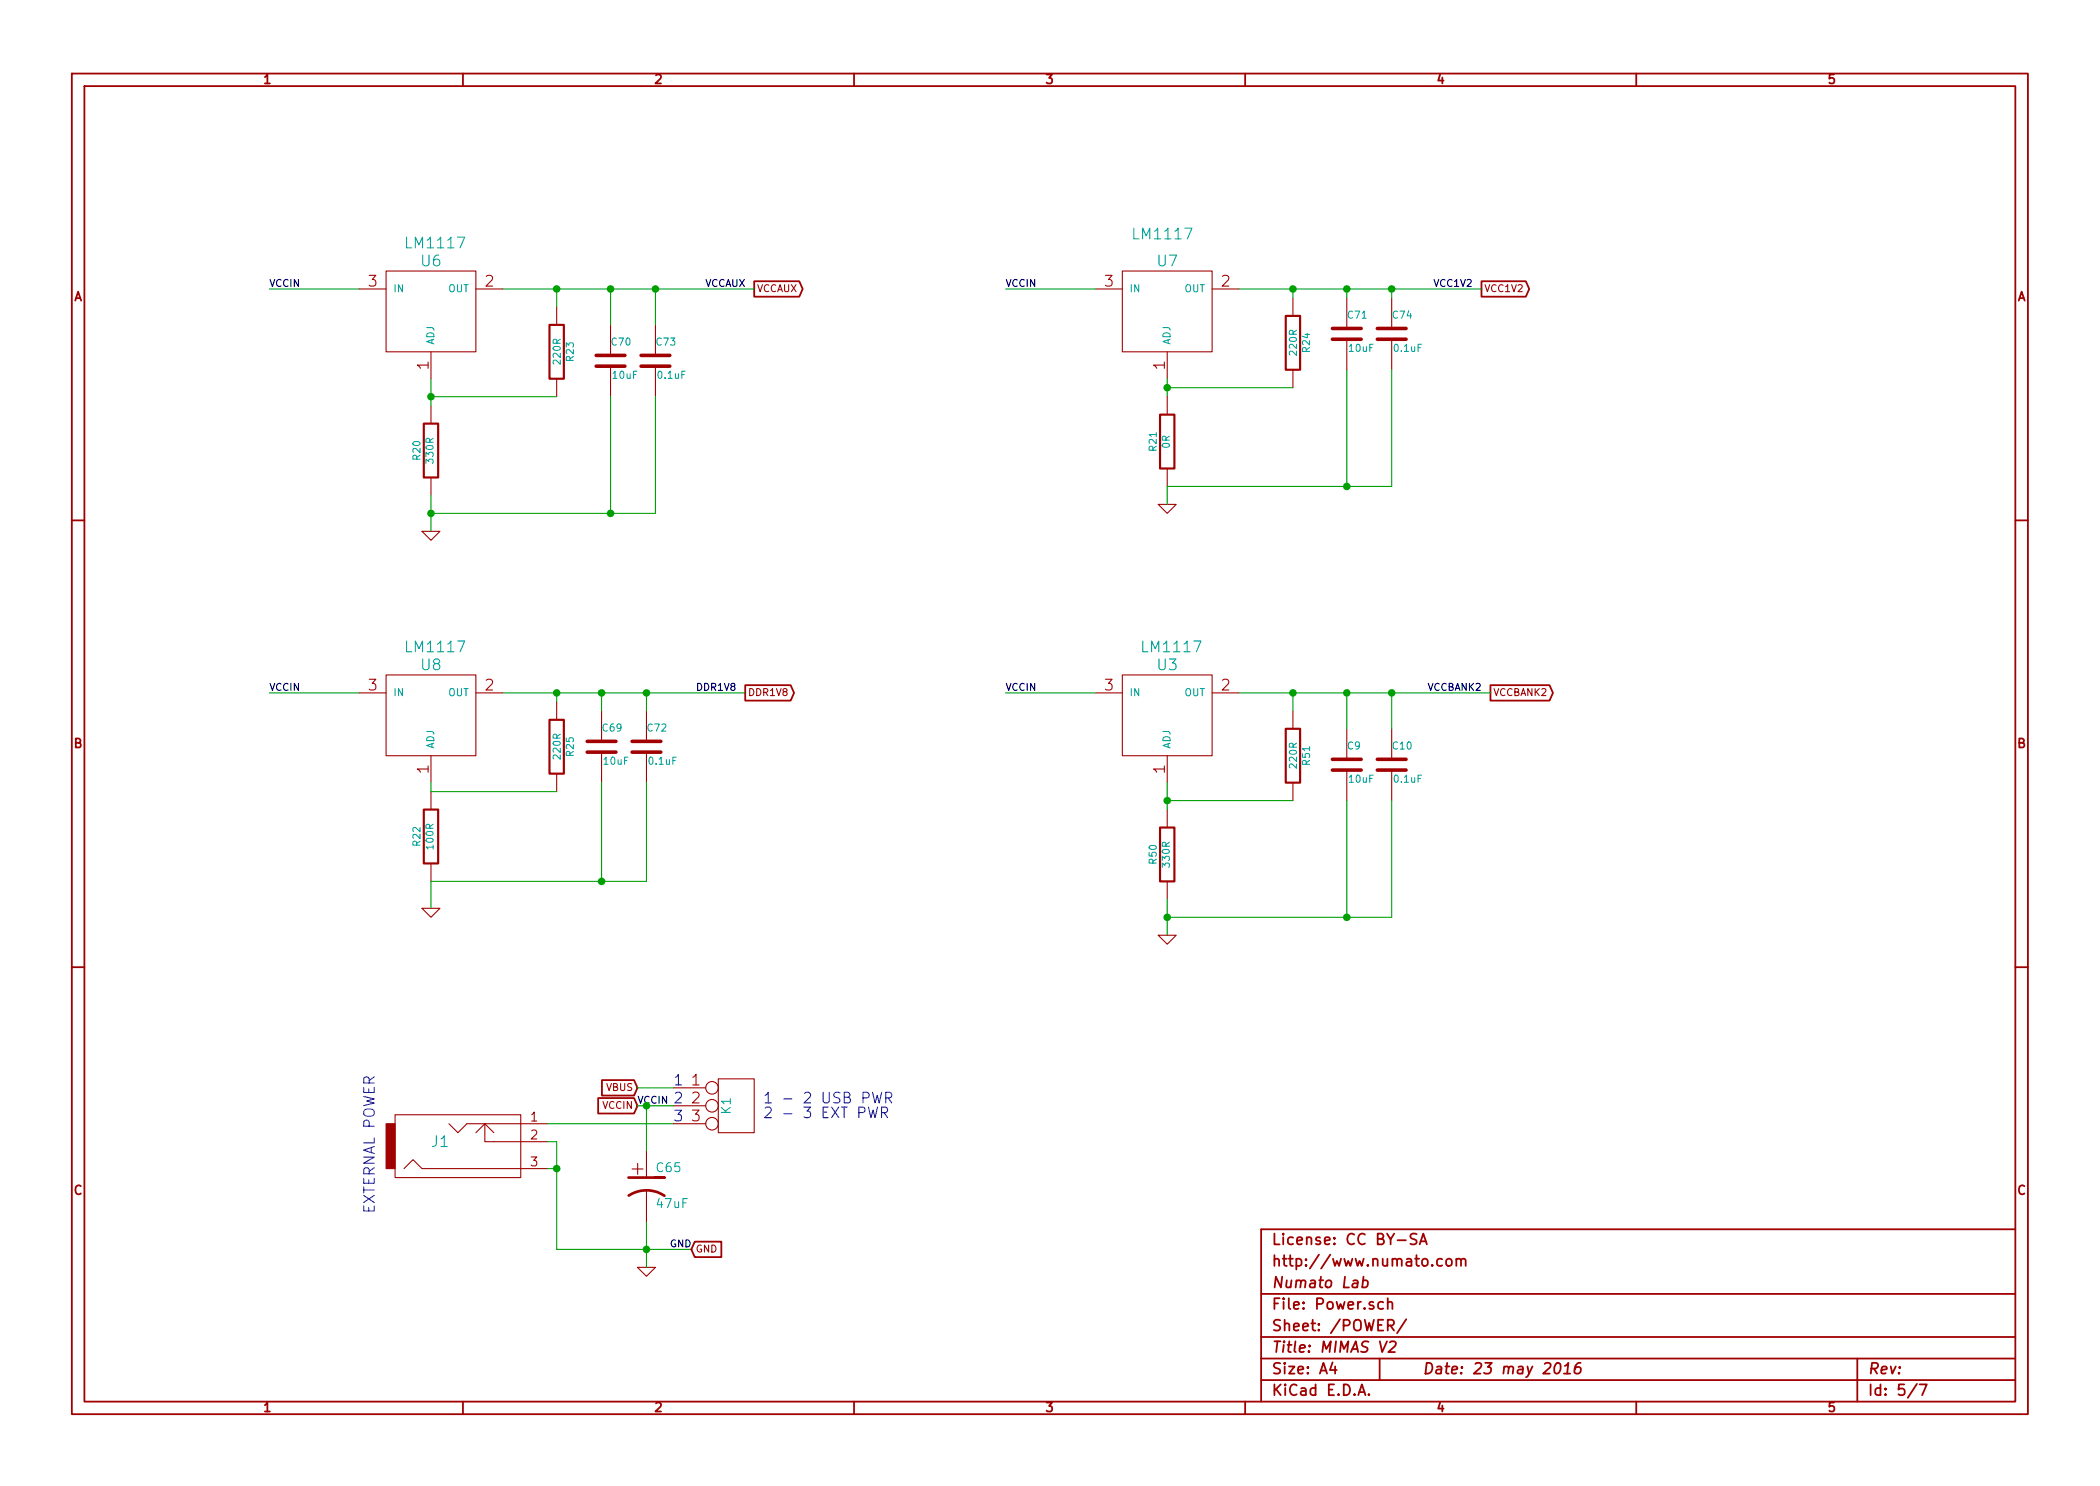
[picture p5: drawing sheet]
<svg xmlns="http://www.w3.org/2000/svg" width="297mm" height="210mm" viewBox="0 0 297 210" stroke-linecap="round" stroke-linejoin="round" font-family="sans-serif">
<g fill="none" stroke="#a00000" stroke-width=".25">
<path d="M10.2 10.4h276.6v189.7h-276.6zM11.9 12.2h273.2v186.1h-273.2zM65.5 10.4v1.8M120.8 10.4v1.8M176.1 10.4v1.8M231.4 10.4v1.8M106.7 39.8h6.4l.4 1.1-.4 1.1h-6.4zM209.5 39.8h6.3l.5 1.1-.5 1.1h-6.3zM10.2 73.6h1.7M285.1 73.6h1.7M105.4 96.9h6.4l.5 1.1-.5 1.1h-6.4zM210.8 96.9h8.4l.5 1.1-.5 1.1h-8.4z"/>
<path d="M10.2 136.8h1.7M285.1 136.8h1.7M84.6 155.4h5.1l.5 1.1-.5 1.1h-5.1zM85.1 152.8h4.6l.5 1.1-.5 1.1h-4.6zM98.3 175.7h3.7v2.2h-3.7l-.5-1.1zM200.4 174.6a.62 .62 0 0 0-.8 .1 .36 .36 0 0 0 .2 .6l.3 .1a.36 .36 0 0 1 .3 .3 .36 .36 0 0 1-.3 .4l-.6-.1M200.8 176.1l.5-1.6 .5 1.6M200.9 175.6h.8M204 178.2a.48 .48 0 0 0-.7 .1v.5a.48 .48 0 0 0 .7 .2M204.6 178.3a.42 .42 0 0 1 .4-.2 .42 .42 0 0 1 .4 .3v.4a.43 .43 0 0 1-.4 .3 .43 .43 0 0 1-.5-.3zM206 178.3a.38 .38 0 0 1 .7 0v.8M206 178.1v1"/>
<path d="M206.7 178.3a.35 .35 0 0 1 .3-.2 .35 .35 0 0 1 .3 .2v.8M285.1 173.9h-106.7v24.4M65.5 198.3v1.8M120.8 198.3v1.8M176.1 198.3v1.8M178.4 183.1h106.7M178.4 189.2h106.7M178.4 195.3h106.7M178.4 192.2h106.7M188.5 192.8l-.4 1h1M188.8 193.3v1.1M192.1 197.4l.5-1.5 .5 1.5"/>
<path d="M192.3 197h.7M192.8 181.2l.2-.1 .4 .1 .1 .3-.1 .4a.52 .52 0 0 1-.7 .2M192.9 180.6l-.2 1.6M193.6 197.3h.1l-.1 .1-.1-.1h.1v.1M195.1 192.2v3.1M195.2 189.8l.3 1.5 .7-1.5M195.7 184.3a.48 .48 0 0 0-.7 0l-.1 .6a.48 .48 0 0 0 .8 .2M196.3 184.3a.38 .38 0 0 1 .7 .1v.8M196.3 187.5h.6a.42 .42 0 0 0 .3-.4 .42 .42 0 0 0-.3-.4h-.6v1.6M196.3 183.7v1.5M196.6 189.9l.2-.1h.4a.32 .32 0 0 1 .2 .4l-.1 .2-.9 .9h.9M196.7 187.5l.5 .8"/>
<path d="M198.9 186.7l-1.3 1.9M220.1 193a.35 .35 0 0 1 .4-.2 .35 .35 0 0 1 .2 .3 .87 .87 0 0 1-.6 1.3l-.1-.1a1.14 1.14 0 0 1 .1-1.3zM221.2 194.4h.9M221.3 193.3l.5-.5-.1 1.6M223.6 192.8a.72 .72 0 0 0-.8 .7l-.1 .7a.52 .52 0 0 0 .9-.1v-.5a.49 .49 0 0 0-.9 .1M231.4 198.3v1.8M262.7 192.2v6.1M271.1 195.8l-1.3 2M271.5 195.9h1l-.6 1.5"/>
</g>
<g fill="none" stroke="#a00000" stroke-width=".15">
<path d="M54.6 38.3h12.7v11.5h-12.7zM158.7 38.3h12.7v11.5h-12.7zM50.8 40.9h3.8M61 49.8v3.8M61 57.4v2.5M67.3 40.9h3.8M78.7 43.4v2.6M78.7 53.6v2.5M86.4 46v4.3M86.4 51.8v4.3M92.7 46v4.3M92.7 51.8v4.3"/>
<path d="M154.9 40.9h3.8M165.1 49.8v3.8M165.1 56.1v2.6M171.4 40.9h3.9M182.9 42.2v2.5M182.9 52.3v2.6M190.5 42.2v4.3M190.5 48v4.3M196.8 42.2v4.3M196.8 48v4.3M59.7 75.2h2.5l-1.2 1.2zM61 67.6v2.5"/>
<path d="M163.8 71.4h2.6l-1.3 1.2zM165.1 66.3v2.5M50.8 98h3.8M54.6 95.5h12.7v11.4h-12.7zM67.3 98h3.8M78.7 99.3v2.5M154.9 98h3.8M158.7 95.5h12.7v11.4h-12.7zM171.4 98h3.9M61 106.9v3.8M61 112v2.5M78.7 109.5v2.5"/>
<path d="M85.1 100.6v4.3M85.1 106.4v4.3M91.4 100.6v4.3M91.4 106.4v4.3M165.1 106.9v3.8M165.1 114.5v2.6M182.9 100.6v2.5M182.9 110.7v2.6M190.5 103.1v4.3M190.5 109v4.3M196.8 103.1v4.3M196.8 109v4.3"/>
<path d="M59.7 128.5h2.5l-1.2 1.3zM61 122.2v2.5M163.8 132.3h2.6l-1.3 1.3zM165.1 124.7v2.5M55.9 157.7h17.8v8.9h-17.8zM63.5 159l1.3 1.3 1.2-1.3h11.5M68.6 159v2.5h8.9M95.2 159h4.6M95.2 153.9h4.6M95.2 156.5h4.6M101.6 152.6h5.1v7.7h-5.1zM57.1 165.3l1.3-1.2 1.3 1.2h17.8"/>
<path d="M67.3 160.3l1.3-1.3 1.2 1.3M90.2 179.3h2.5l-1.3 1.3zM91.4 162.8v3.8M91.4 168.4v4.6"/>
<circle cx="100.7" cy="156.5" r=".89"/>
<circle cx="100.7" cy="153.9" r=".89"/>
<circle cx="100.7" cy="159" r=".89"/>
</g>
<path d="M54.6 159h1.3v6.3h-1.3z" fill="#a00000" stroke="#a00000" stroke-width=".15"/>
<g fill="none" stroke="#a00000" stroke-width=".51">
<path d="M84.3 51.8h4.1M84.3 50.3h4.1M90.7 51.8h4M90.7 50.3h4M188.5 48h4M188.5 46.5h4M194.8 48h4.1M194.8 46.5h4.1M83.1 106.4h4M83.1 104.9h4M89.4 106.4h4.1M89.4 104.9h4.1"/>
<path d="M188.5 109h4M188.5 107.4h4M194.8 109h4.1M194.8 107.4h4.1"/>
</g>
<g fill="none" stroke="#00a000" stroke-width=".15">
<path d="M38.1 40.9h12.7M61 53.6v3.8M61 56.1h17.7M71.1 40.9h35.6M78.7 40.9v2.5M86.4 40.9v5.1M86.4 56.1v16.5M92.7 40.9v5.1M92.7 56.1v16.5h-31.7M142.2 40.9h12.7M165.1 53.6v2.5M165.1 54.9h17.8"/>
<path d="M175.3 40.9h34.2M182.9 40.9v1.3M190.5 40.9v1.3M190.5 52.3v16.5M196.8 52.3v16.5h-31.7v2.6M196.8 40.9v1.3M61 70.1v5.1M38.1 98h12.7M71.1 98h34.3M78.7 98v1.3M85.1 98v2.6M91.4 98v2.6"/>
<path d="M142.2 98h12.7M175.3 98h35.5M182.9 98v2.6M190.5 98v5.1M196.8 98v5.1M61 110.7v1.3h17.7M85.1 110.7v14M91.4 110.7v14h-30.4v3.8M165.1 110.7v3.8M165.1 113.3h17.8M190.5 113.3v16.5M196.8 113.3v16.5h-31.7"/>
<path d="M165.1 127.2v5.1M77.5 159h17.7M90.2 156.5h5M90.2 153.9h5M91.4 156.5v6.3M77.5 161.5h1.2v15.3h19.1M77.5 165.3h1.2M91.4 173v6.3"/>
</g>
<g fill="#00a000" stroke="#00a000" stroke-width=".25">
<circle cx="165.1" cy="54.9" r=".41"/>
<circle cx="78.7" cy="165.3" r=".41"/>
<circle cx="86.4" cy="40.9" r=".41"/>
<circle cx="92.7" cy="40.9" r=".41"/>
<circle cx="78.7" cy="40.9" r=".41"/>
<circle cx="61" cy="56.1" r=".41"/>
<circle cx="86.4" cy="72.6" r=".41"/>
<circle cx="196.8" cy="40.9" r=".41"/>
<circle cx="190.5" cy="40.9" r=".41"/>
<circle cx="190.5" cy="68.8" r=".41"/>
<circle cx="182.9" cy="40.9" r=".41"/>
<circle cx="78.7" cy="98" r=".41"/>
<circle cx="85.1" cy="98" r=".41"/>
<circle cx="91.4" cy="98" r=".41"/>
<circle cx="85.1" cy="124.7" r=".41"/>
<circle cx="91.4" cy="176.8" r=".41"/>
<circle cx="91.4" cy="156.5" r=".41"/>
<circle cx="61" cy="72.6" r=".41"/>
<circle cx="190.5" cy="98" r=".41"/>
<circle cx="196.8" cy="98" r=".41"/>
<circle cx="182.9" cy="98" r=".41"/>
<circle cx="165.1" cy="113.3" r=".41"/>
<circle cx="190.5" cy="129.8" r=".41"/>
<circle cx="165.1" cy="129.8" r=".41"/>
</g>
<path d="M59.9 59.9h2.1v7.7h-2.1zM77.7 46h2.1v7.6h-2.1zM164.1 58.7h2v7.6h-2zM181.9 44.7h2v7.6h-2zM59.9 114.5h2.1v7.7h-2.1zM77.7 101.8h2.1v7.7h-2.1zM164.1 117.1h2v7.6h-2zM181.9 103.1h2v7.6h-2z" fill="none" stroke="#a00000" stroke-width=".3"/>
<path d="M88.9 166.6h5.1h-1.3M88.9 169.2a4.6 4.6 0 0 1 5.1 0" fill="none" stroke="#a00000" stroke-width=".38"/>
<path d="M122.8 156.6l.4 1.5 .3-1 .3 1 .3-1.5M123.4 154.6l.4 1.5 .3-1.1 .3 1.1 .3-1.5M124.7 157.4h.6a.41 .41 0 0 0 .3-.4 .41 .41 0 0 0-.3-.4h-.6v1.5M125 157.4l.6 .7M125.3 155.3h.6a.41 .41 0 0 0 .3-.4 .41 .41 0 0 0-.3-.3h-.6v1.5M125.6 155.3l.5 .8" fill="none" stroke="#00f" stroke-width=".15"/>
<text font-size="2.8" fill="#a00000" x="89.4" y="166.4">+</text>
<g font-size="2.1" fill="#00a0a0">
<text x="57.7" y="35.2">LM1117</text>
<text x="160.5" y="34">LM1117</text>
<text x="59.6" y="37.8">U6</text>
<text x="163.8" y="37.8">U7</text>
<text x="57.7" y="92.4">LM1117</text>
<text x="59.6" y="94.9">U8</text>
<text x="161.8" y="92.4">LM1117</text>
<text x="163.8" y="94.9">U3</text>
<text x="61.1" y="162.4">J1</text>
</g>
<g font-size="2.1" fill="#a00000">
<text x="52.1" y="40.6">3</text>
<text x="68.6" y="40.6">2</text>
<text x="156.3" y="40.6">3</text>
<text x="172.8" y="40.6">2</text>
<text x="60.7" y="52.3" transform="rotate(-90 60.7 52.3)">1</text>
<text x="164.8" y="52.3" transform="rotate(-90 164.8 52.3)">1</text>
<text x="52.1" y="97.8">3</text>
<text x="68.6" y="97.8">2</text>
<text x="156.3" y="97.8">3</text>
<text x="172.8" y="97.8">2</text>
<text x="60.7" y="109.4" transform="rotate(-90 60.7 109.4)">1</text>
<text x="164.8" y="109.4" transform="rotate(-90 164.8 109.4)">1</text>
<text x="97.8" y="153.7">1</text>
<text x="97.8" y="156.2">2</text>
<text x="97.8" y="158.7">3</text>
<text x="179.9" y="179.3">http://www.numato.com</text>
<text x="179.9" y="176.2">License: CC BY-SA</text>
<text x="179.9" y="185.4">File: Power.sch</text>
<text x="179.9" y="182.3">Numato Lab</text>
<text x="179.9" y="191.5">Title: MIMAS V2</text>
<text x="179.9" y="188.4">Sheet: /POWER/</text>
<text x="179.9" y="197.6">KiCad E.D.A.</text>
<text x="179.9" y="194.5">Size: A4</text>
<text x="201.2" y="194.5">Date: 23 may 2016</text>
<text x="264.2" y="194.5">Rev:</text>
<text x="264.2" y="197.6">Id: 5/7</text>
</g>
<g font-size="2.1" fill="#00f">
<text x="95.2" y="153.7">1</text>
<text x="95.2" y="156.2">2</text>
<text x="95.2" y="158.7">3</text>
<text x="107.9" y="156.2">1 - 2 USB PWR</text>
<text x="107.9" y="158.3">2 - 3 EXT PWR</text>
<text x="53.1" y="171.7" transform="rotate(-90 53.1 171.7)">EXTERNAL POWER</text>
</g>
<g font-size="1.8" fill="#a00000">
<text x="37.3" y="11.9">1</text>
<text x="92.7" y="11.9">2</text>
<text x="148" y="11.9">3</text>
<text x="203.3" y="11.9">4</text>
<text x="258.6" y="11.9">5</text>
<text x="10.4" y="42.7">A</text>
<text x="285.3" y="42.7">A</text>
<text x="10.4" y="105.9">B</text>
<text x="285.3" y="105.9">B</text>
<text x="75.1" y="158.7">1</text>
<text x="75.1" y="161.3">2</text>
<text x="75.1" y="165.1">3</text>
<text x="10.4" y="169.1">C</text>
<text x="285.3" y="169.1">C</text>
<text x="37.3" y="199.8">1</text>
<text x="92.7" y="199.8">2</text>
<text x="148" y="199.8">3</text>
<text x="203.3" y="199.8">4</text>
<text x="258.6" y="199.8">5</text>
</g>
<g font-size="1.8" fill="#00a0a0">
<text x="103.4" y="157.6" transform="rotate(-90 103.4 157.6)">K1</text>
<text x="92.9" y="165.9">C65</text>
<text x="93" y="171">47uF</text>
</g>
<g font-size="1.4">
<text x="38.1" y="40.6">VCCIN</text>
<text x="99.6" y="40.6">VCCAUX</text>
<text x="142.2" y="40.6">VCCIN</text>
<text x="202.9" y="40.6">VCC1V2</text>
<text x="38.1" y="97.8">VCCIN</text>
<text x="98.7" y="97.8">DDR1V8</text>
<text x="142.2" y="97.8">VCCIN</text>
<text x="201.9" y="97.8">VCCBANK2</text>
<text x="90.2" y="156.2">VCCIN</text>
<text x="94.7" y="176.5">GND</text>
</g>
<g font-size="1.4" fill="#00a0a0">
<text x="55.6" y="41.4">IN</text>
<text x="63.3" y="41.4">OUT</text>
<text x="159.8" y="41.4">IN</text>
<text x="167.4" y="41.4">OUT</text>
<text x="190.7" y="45.1">C71</text>
<text x="197" y="45.1">C74</text>
<text x="61.5" y="48.8" transform="rotate(-90 61.5 48.8)">ADJ</text>
<text x="79.3" y="51.4" transform="rotate(-90 79.3 51.4)">220R</text>
<text x="81.2" y="51.1" transform="rotate(-90 81.2 51.1)">R23</text>
<text x="86.5" y="48.9">C70</text>
<text x="86.7" y="53.6">10uF</text>
<text x="92.9" y="48.9">C73</text>
<text x="93.1" y="53.6">0.1uF</text>
<text x="165.6" y="48.8" transform="rotate(-90 165.6 48.8)">ADJ</text>
<text x="183.5" y="50.2" transform="rotate(-90 183.5 50.2)">220R</text>
<text x="185.3" y="49.8" transform="rotate(-90 185.3 49.8)">R24</text>
<text x="190.9" y="49.8">10uF</text>
<text x="197.2" y="49.8">0.1uF</text>
<text x="59.5" y="65" transform="rotate(-90 59.5 65)">R20</text>
<text x="61.4" y="65.5" transform="rotate(-90 61.4 65.5)">330R</text>
<text x="163.7" y="63.8" transform="rotate(-90 163.7 63.8)">R21</text>
<text x="165.5" y="63.4" transform="rotate(-90 165.5 63.4)">0R</text>
<text x="55.6" y="98.5">IN</text>
<text x="63.3" y="98.5">OUT</text>
<text x="159.8" y="98.5">IN</text>
<text x="167.4" y="98.5">OUT</text>
<text x="61.5" y="105.9" transform="rotate(-90 61.5 105.9)">ADJ</text>
<text x="79.3" y="107.3" transform="rotate(-90 79.3 107.3)">220R</text>
<text x="81.2" y="107" transform="rotate(-90 81.2 107)">R25</text>
<text x="85.3" y="103.6">C69</text>
<text x="91.6" y="103.6">C72</text>
<text x="165.6" y="105.9" transform="rotate(-90 165.6 105.9)">ADJ</text>
<text x="190.6" y="106.1">C9</text>
<text x="197" y="106.1">C10</text>
<text x="85.4" y="108.2">10uF</text>
<text x="91.8" y="108.2">0.1uF</text>
<text x="183.5" y="108.6" transform="rotate(-90 183.5 108.6)">220R</text>
<text x="185.3" y="108.2" transform="rotate(-90 185.3 108.2)">R51</text>
<text x="190.9" y="110.8">10uF</text>
<text x="197.2" y="110.8">0.1uF</text>
<text x="59.5" y="119.7" transform="rotate(-90 59.5 119.7)">R22</text>
<text x="61.4" y="120.1" transform="rotate(-90 61.4 120.1)">100R</text>
<text x="163.7" y="122.2" transform="rotate(-90 163.7 122.2)">R50</text>
<text x="165.5" y="122.6" transform="rotate(-90 165.5 122.6)">330R</text>
</g>
<g font-size="1.4" fill="#a00000">
<text x="107.1" y="41.4">VCCAUX</text>
<text x="210" y="41.4">VCC1V2</text>
<text x="105.8" y="98.5">DDR1V8</text>
<text x="211.2" y="98.5">VCCBANK2</text>
<text x="85.7" y="154.4">VBUS</text>
<text x="85.2" y="156.9">VCCIN</text>
<text x="98.4" y="177.3">GND</text>
</g>
</svg>
